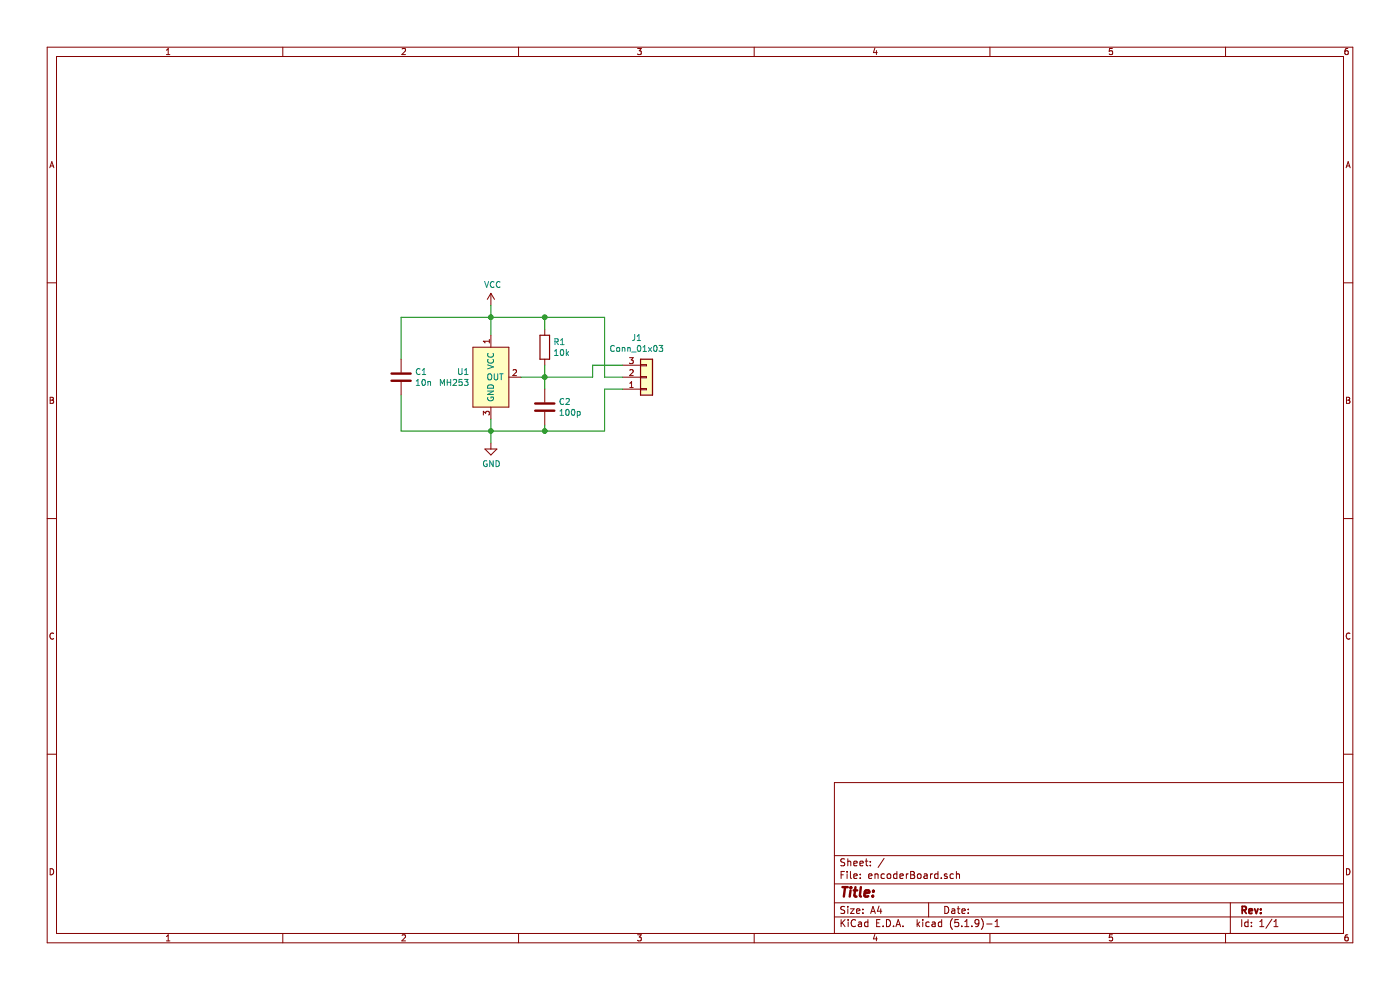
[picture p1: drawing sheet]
EESchema Schematic File Version 4
EELAYER 30 0
EELAYER END
$Descr A4 11693 8268
encoding utf-8
Sheet 1 1
Title ""
Date ""
Rev ""
Comp ""
Comment1 ""
Comment2 ""
Comment3 ""
Comment4 ""
$EndDescr
$Comp
L encoderBoard:MH253 U1
U 1 1
P 4100 3150
F 0 "U1" H 3922 3196 50  0000 R CNN
F 1 "MH253" H 3922 3105 50  0000 R CNN
F 2 "Package_TO_SOT_SMD:SOT-23" H 4100 3150 50  0001 C CNN
F 3 "https://datasheet.lcsc.com/szlcsc/1811141821_MST-Magnesensor-Tech-MST-MH253ESO_C114369.pdf" H 4100 3150 50  0001 C CNN
	1    4100 3150
	1    0    0    -1  
$EndComp
$Comp
L power:GND #PWR0101
U 1 1
P 4100 3700
F 0 "#PWR0101" H 4100 3450 50  0001 C CNN
F 1 "GND" H 4105 3527 50  0000 C CNN
F 2 "" H 4100 3700 50  0001 C CNN
F 3 "" H 4100 3700 50  0001 C CNN
	1    4100 3700
	1    0    0    -1  
$EndComp
$Comp
L power:VCC #PWR0102
U 1 1
P 4100 2550
F 0 "#PWR0102" H 4100 2400 50  0001 C CNN
F 1 "VCC" H 4115 2723 50  0000 C CNN
F 2 "" H 4100 2550 50  0001 C CNN
F 3 "" H 4100 2550 50  0001 C CNN
	1    4100 2550
	1    0    0    -1  
$EndComp
$Comp
L Device:C C1
U 1 1
P 3350 3150
F 0 "C1" H 3465 3196 50  0000 L CNN
F 1 "10n" H 3465 3105 50  0000 L CNN
F 2 "Capacitor_SMD:C_0402_1005Metric" H 3388 3000 50  0001 C CNN
F 3 "~" H 3350 3150 50  0001 C CNN
	1    3350 3150
	1    0    0    -1  
$EndComp
$Comp
L Device:C C2
U 1 1
P 4550 3400
F 0 "C2" H 4665 3446 50  0000 L CNN
F 1 "100p" H 4665 3355 50  0000 L CNN
F 2 "Capacitor_SMD:C_0402_1005Metric" H 4588 3250 50  0001 C CNN
F 3 "~" H 4550 3400 50  0001 C CNN
	1    4550 3400
	1    0    0    -1  
$EndComp
$Comp
L Device:R R1
U 1 1
P 4550 2900
F 0 "R1" H 4620 2946 50  0000 L CNN
F 1 "10k" H 4620 2855 50  0000 L CNN
F 2 "Resistor_SMD:R_0402_1005Metric" V 4480 2900 50  0001 C CNN
F 3 "~" H 4550 2900 50  0001 C CNN
	1    4550 2900
	1    0    0    -1  
$EndComp
Wire Wire Line
	3350 3000 3350 2650
Wire Wire Line
	3350 2650 4100 2650
Wire Wire Line
	4100 2650 4100 2550
Wire Wire Line
	4100 2650 4100 2800
Connection ~ 4100 2650
Wire Wire Line
	4100 2650 4550 2650
Wire Wire Line
	4550 2650 4550 2750
Wire Wire Line
	4350 3150 4550 3150
Wire Wire Line
	4550 3150 4550 3050
Connection ~ 4550 3150
Wire Wire Line
	4550 3250 4550 3150
Wire Wire Line
	4100 3500 4100 3600
Wire Wire Line
	4100 3600 4550 3600
Wire Wire Line
	4550 3600 4550 3550
Connection ~ 4100 3600
Wire Wire Line
	4100 3600 4100 3700
Wire Wire Line
	3350 3300 3350 3600
Wire Wire Line
	3350 3600 4100 3600
$Comp
L Connector_Generic:Conn_01x03 J1
U 1 1
P 5400 3150
F 0 "J1" H 5318 2825 50  0000 C CNN
F 1 "Conn_01x03" H 5318 2916 50  0000 C CNN
F 2 "Connector_PinHeader_2.54mm:PinHeader_1x03_P2.54mm_Horizontal" H 5400 3150 50  0001 C CNN
F 3 "~" H 5400 3150 50  0001 C CNN
	1    5400 3150
	1    0    0    1   
$EndComp
Wire Wire Line
	4550 2650 5050 2650
Connection ~ 4550 2650
Wire Wire Line
	4550 3600 5050 3600
Wire Wire Line
	5050 3600 5050 3250
Connection ~ 4550 3600
Wire Wire Line
	5050 3150 5200 3150
Wire Wire Line
	5050 2650 5050 3150
Wire Wire Line
	5050 3250 5200 3250
Wire Wire Line
	4950 3150 4950 3050
Wire Wire Line
	4950 3050 5200 3050
Wire Wire Line
	4550 3150 4950 3150
$EndSCHEMATC
